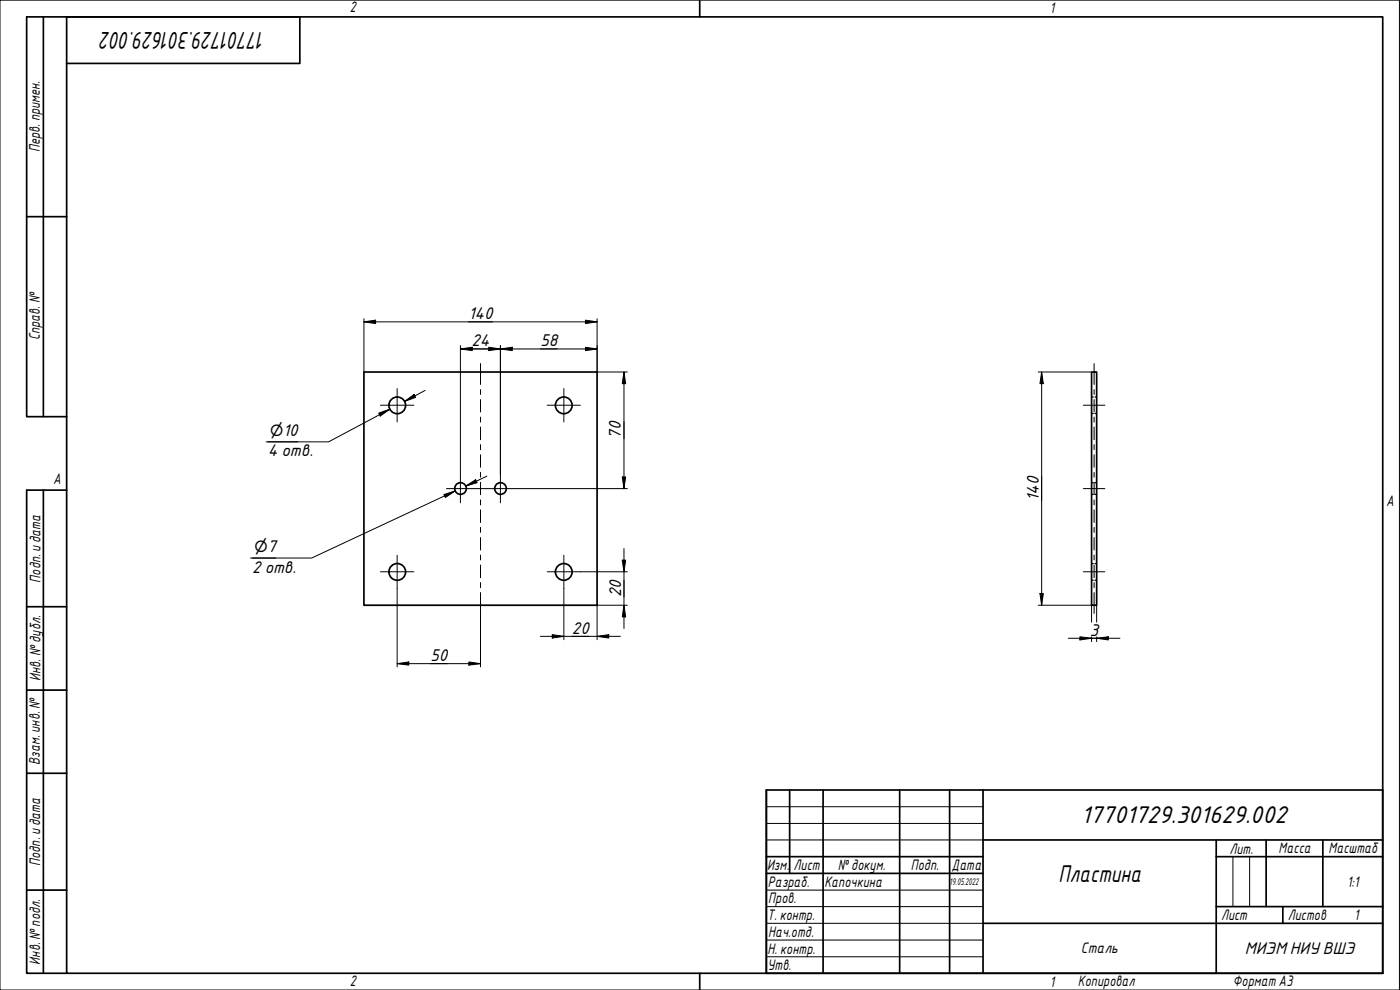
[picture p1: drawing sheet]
<svg xmlns="http://www.w3.org/2000/svg" width="420mm" height="297mm" viewBox="0 0 420 297" stroke-linecap="round" stroke-linejoin="round" font-family="sans-serif">
<g fill="none" stroke="#000" stroke-width=".51">
<path d="M109.2 111.6h70v70h-70zM327.6 111.6h1.5v70h-1.5z"/>
<circle cx="119.2" cy="121.6" r="2.51"/>
<circle cx="169.2" cy="121.6" r="2.51"/>
<circle cx="138.2" cy="146.6" r="1.75"/>
<circle cx="150.2" cy="146.6" r="1.75"/>
<circle cx="119.2" cy="171.6" r="2.51"/>
<circle cx="169.2" cy="171.6" r="2.51"/>
</g>
<path d="M327.6 119.1h.5M328.6 119.1h.5M327.6 124.1h.5M328.6 124.1h.5M327.6 148.3h.5M327.6 144.8h.5M328.6 148.3h.5M328.6 144.8h.5M327.6 174.1h.5M327.6 169.1h.5M328.6 174.1h.5M328.6 169.1h.5" fill="none" stroke="#000" stroke-width=".38"/>
<path d="M20 5.1h395v286.9h-395zM210 0v5.1M210 292v5" fill="none" stroke="#000" stroke-width=".51"/>
<path d="M0 0h420v297h-420z" fill="none" stroke="#000" stroke-width=".3"/>
<g fill="none" stroke="#000" stroke-width=".51">
<path d="M230 237h185v55h-185zM237 237v25.1M247 237v55M270 237v55M285 237v55M295 237v55M230 257h65M295 252h120M365 257h50M365 252v40M380 252v20M397 252v20"/>
<path d="M230 262.1h65M295 277h120M365 272h50M385 272v5"/>
</g>
<path d="M230 242h65M230 247.1h65M230 252h65M370 257v15M375 257v15M230 267.1h65M230 272h65M230 277h65M230 282.1h65M230 287.1h65" fill="none" stroke="#000" stroke-width=".3"/>
<path d="M13 5.1v119.9M20 19h70v-13.9h-82v119.9h12M8 65h12M13 147.1v144.9M20 147.1h-12v144.9h12M8 182h12M8 207.1h12M8 232h12M8 267.1h12" fill="none" stroke="#000" stroke-width=".51"/>
<g fill="none" stroke="#000" stroke-width=".3">
<path d="M144.2 109.1v6.3M144.2 116.9v1.4M144.2 119.9v3.7M328.4 109.1v6.3M328.4 116.9v1.4M328.4 119.9v3.7M144.2 125.1v1.6M144.2 128.1v3.8M144.2 133.4v1.5M144.2 136.4v3.8M325.1 121.6h6.5M328.4 125.1v1.6"/>
<path d="M328.4 128.1v3.8M328.4 133.4v1.5M328.4 136.4v3.8M144.2 141.7v1.5M144.2 144.7v3.7M144.2 150v1.5M144.2 153v3.8M144.2 158.2v1.6M325.1 146.6h6.5M328.4 141.7v1.5M328.4 144.7v3.7M328.4 150v1.5"/>
<path d="M328.4 153v3.8M328.4 158.2v1.6M144.2 161.3v3.7M144.2 166.5v1.5M144.2 169.5v3.8M144.2 174.8v1.5M144.2 177.8v6.3M325.1 171.6h6.5M328.4 161.3v3.7M328.4 166.5v1.5M328.4 169.5v3.8M328.4 174.8v1.5"/>
<path d="M328.4 177.8v6.3"/>
</g>
<path d="M119.2 116.6v10M169.2 116.6v10M114.2 121.6h10M164.2 121.6h10M134 146.6h8.4M138.2 142.4v8.5M145.9 146.6h8.5M150.2 142.4v8.5M114.2 171.6h10M119.2 166.6v10M164.2 171.6h10M169.2 166.6v10" fill="none" stroke="#000" stroke-width=".3"/>
<g fill="none" stroke="#000" stroke-width=".3">
<path d="M109.2 96.6l3.5-.5v1zM109.2 96.6h70M109.2 95.6v16M175.7 96.1l3.5 .5-3.5 .5zM179.2 95.6v16h9.1M127.6 117.1l-6.2 3.3M138.2 104.7l3.5-.5v1zM138.2 104.7h41M138.2 103.7v38.7M146.7 104.2l3.5 .5-3.5 .5zM150.2 104.7l3.5-.5v1zM150.2 103.7v38.7"/>
<path d="M175.7 104.2l3.5 .5-3.5 .5zM187.3 111.6l.5 3.5h-1zM187.3 111.6v35M311.6 111.6h16M312.6 111.6l.5 3.5h-1zM312.6 111.6v70M80.4 132.6h8.9M113.7 123.9l3.3-1.1-2.9 2zM113.9 124.4l3.1-1.6-18.4 9.8h-18.7M121.4 120.4l2.9-2.1 .4 .9zM133.2 148.4l3.4-1.1-2.9 2zM133.5 148.8l3.1-1.5-43.1 20.1h-18.3"/>
<path d="M139.8 145.8l2.9-1.9 .5 .9zM142.4 146.6h1.7M144.3 146.6h1.6M146.1 142.9l-6.3 2.9M154.4 146.6h33.9M186.8 143.1h1l-.5 3.5zM75.7 167.4h7.1M119.2 176.6v23.5M169.2 176.6v15.3M174.2 171.6h14.1M186.8 168.1h1l-.5 3.5zM187.3 164.6v24"/>
<path d="M312.1 178.1h1l-.5 3.5zM119.2 199.1l3.5-.5v1zM119.2 199.1h25M140.7 198.6l3.5 .5-3.5 .5zM144.2 184.1v16M162.2 190.9h24M165.7 190.4l3.5 .5-3.5 .5zM179.2 190.9l3.5-.5v1zM187.3 181.6l.5 3.5h-1zM188.3 181.6h-9.1v10.3M311.6 181.6h16v5.1M320.6 191.5h15.5"/>
<path d="M324.1 191.1l3.5 .4-3.5 .5zM327.6 191.1v1.4M329.1 191.5l3.5-.4v.9zM329.1 181.6v5.1M329.1 191.1v1.4"/>
</g>
<g fill="#000">
<path d="M109.2 96.6l3.5-.5v1z" fill-rule="evenodd"/>
<path d="M175.7 96.1l3.5 .5-3.5 .5z" fill-rule="evenodd"/>
<path d="M121.4 120.4l2.9-2.1 .4 .9z" fill-rule="evenodd"/>
<path d="M138.2 104.7l3.5-.5v1z" fill-rule="evenodd"/>
<path d="M146.7 104.2l3.5 .5-3.5 .5z" fill-rule="evenodd"/>
<path d="M150.2 104.7l3.5-.5v1z" fill-rule="evenodd"/>
<path d="M175.7 104.2l3.5 .5-3.5 .5z" fill-rule="evenodd"/>
<path d="M187.3 111.6l.5 3.5h-1z" fill-rule="evenodd"/>
<path d="M312.6 111.6l.5 3.5h-1z" fill-rule="evenodd"/>
<path d="M113.7 123.9l3.3-1.1-2.9 2z" fill-rule="evenodd"/>
<path d="M133.2 148.4l3.4-1.1-2.9 2z" fill-rule="evenodd"/>
<path d="M139.8 145.8l2.9-1.9 .5 .9z" fill-rule="evenodd"/>
<path d="M186.8 143.1h1l-.5 3.5z" fill-rule="evenodd"/>
<path d="M186.8 168.1h1l-.5 3.5z" fill-rule="evenodd"/>
<path d="M312.1 178.1h1l-.5 3.5z" fill-rule="evenodd"/>
<path d="M119.2 199.1l3.5-.5v1z" fill-rule="evenodd"/>
<path d="M140.7 198.6l3.5 .5-3.5 .5z" fill-rule="evenodd"/>
<path d="M165.7 190.4l3.5 .5-3.5 .5z" fill-rule="evenodd"/>
<path d="M179.2 190.9l3.5-.5v1z" fill-rule="evenodd"/>
<path d="M187.3 181.6l.5 3.5h-1z" fill-rule="evenodd"/>
<path d="M324.1 191.1l3.5 .4-3.5 .5z" fill-rule="evenodd"/>
<path d="M329.1 191.5l3.5-.4v.9z" fill-rule="evenodd"/>
</g>
<g font-size="7">
<text x="79.6" y="9.5" transform="rotate(180 79.6 9.5)">17701729.301629.002</text>
<text x="324.5" y="246.9">17701729.301629.002</text>
<text x="317.6" y="264.6">Пластина</text>
</g>
<g font-size="4.9">
<text x="140.6" y="95.7">140</text>
<text x="141.5" y="103.8">24</text>
<text x="162.2" y="103.8">58</text>
<text x="80.4" y="130.9">⌀10</text>
<text x="186.3" y="131.6" transform="rotate(-90 186.3 131.6)">70</text>
<text x="80.4" y="136.9">4 отв.</text>
<text x="311.7" y="150.2" transform="rotate(-90 311.7 150.2)">140</text>
<text x="75.7" y="165.7">⌀7</text>
<text x="75.7" y="171.8">2 отв.</text>
<text x="186.4" y="179.1" transform="rotate(-90 186.4 179.1)">20</text>
<text x="171.6" y="190.1">20</text>
<text x="327.1" y="190.7">3</text>
<text x="129.2" y="198.2">50</text>
<text x="373.6" y="286.2">МИЭМНИУВШЭ</text>
</g>
<g font-size="4.4">
<text x="105" y="3.7">2</text>
<text x="315" y="3.8">1</text>
<text x="11.9" y="45.6" transform="rotate(-90 11.9 45.6)">Перв. примен.</text>
<text x="12" y="102.2" transform="rotate(-90 12 102.2)">Справ. №</text>
<text x="16" y="145.2">A</text>
<text x="416" y="151.7">A</text>
<text x="12.2" y="174.8" transform="rotate(-90 12.2 174.8)">Подп. идата</text>
<text x="12.2" y="204.3" transform="rotate(-90 12.2 204.3)">Инв. №дубл.</text>
<text x="12" y="229.5" transform="rotate(-90 12 229.5)">Взам. инв. №</text>
<text x="369" y="256.1">Лит.</text>
<text x="383.7" y="256.1">Масса</text>
<text x="398.7" y="256.1">Масштаб</text>
<text x="12.1" y="259.8" transform="rotate(-90 12.1 259.8)">Подп. идата</text>
<text x="230.2" y="261.1">Изм.</text>
<text x="238.2" y="261.1">Лист</text>
<text x="251.5" y="261">№докум.</text>
<text x="273.4" y="261.2">Подп.</text>
<text x="285.6" y="261.2">Дата</text>
<text x="230.4" y="266.1">Разраб.</text>
<text x="247.4" y="266.1">Капочкина</text>
<text x="404.3" y="266.1">1:1</text>
<text x="230.6" y="271.1">Пров.</text>
<text x="230.3" y="276.1">Т. контр.</text>
<text x="230.5" y="281.1">Нач.отд.</text>
<text x="366.5" y="276.1">Лист</text>
<text x="386.5" y="276.1">Листов</text>
<text x="406.4" y="276">1</text>
<text x="230.4" y="286.1">Н. контр.</text>
<text x="324.4" y="286.1">Сталь</text>
<text x="12.1" y="289.4" transform="rotate(-90 12.1 289.4)">Инв. №подл.</text>
<text x="230.3" y="291.1">Утв.</text>
<text x="105" y="295.9">2</text>
<text x="315" y="296.1">1</text>
<text x="323.5" y="295.8">Копировал</text>
<text x="370" y="295.8">Формат А3</text>
</g>
<text font-size="2.8" x="285" y="265.5">19.05.2022</text>
</svg>
